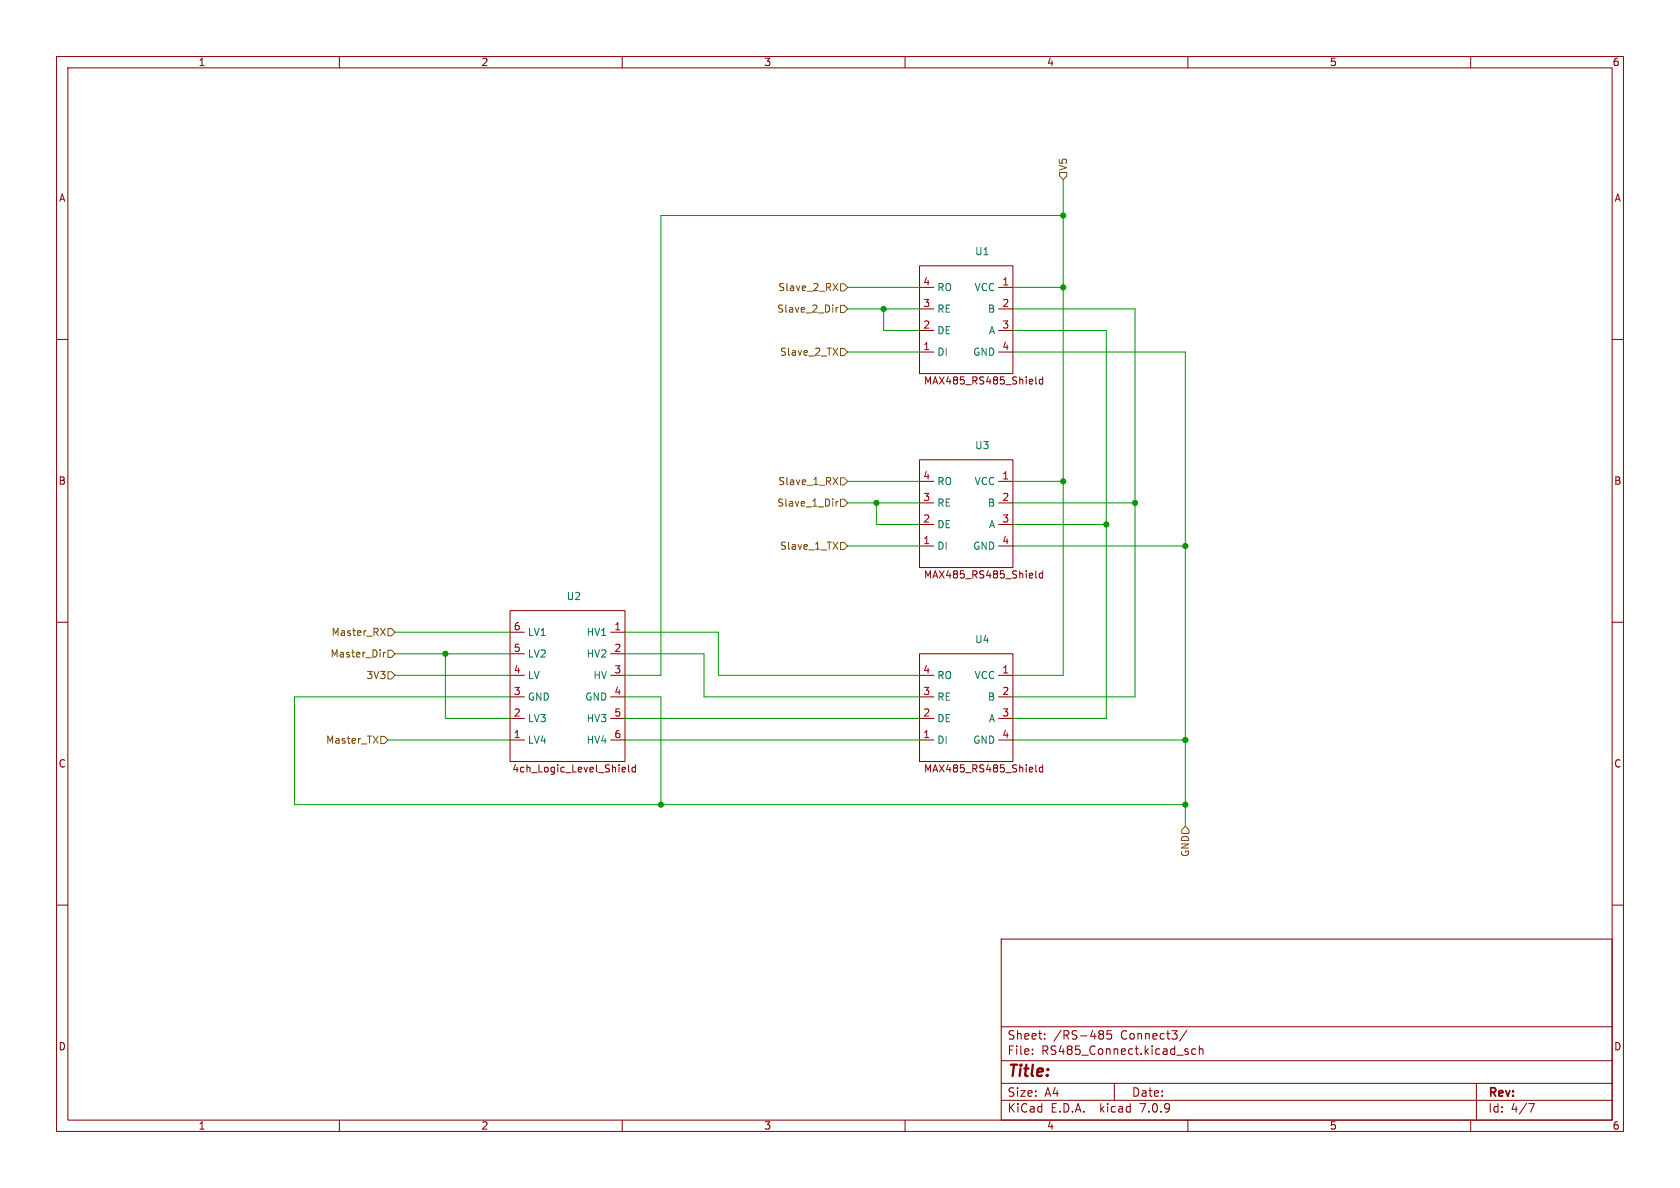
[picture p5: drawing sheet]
<svg xmlns="http://www.w3.org/2000/svg" width="297mm" height="210mm" viewBox="0 0 297 210" stroke-linecap="round" stroke-linejoin="round" font-family="sans-serif">
<g fill="none" stroke="#840000" stroke-width=".18">
<path d="M10 10h277v190h-277zM12 12h273v186h-273zM60 10v2M110 10v2M160 10v2M210 10v2M260 10v2M10 60h2M162.6 47h16.5v19h-16.5zM162.6 50.8h2.5M162.6 54.6h2.5M162.6 58.4h2.5"/>
<path d="M176.5 50.8h2.6M176.5 54.6h2.6M176.5 58.4h2.6M285 60h2M162.6 62.2h2.5M176.5 62.2h2.6M183.1 66.6v1.1l.2 .2M184.3 66.6v1.3M184.3 67.1l-.3-.1-.3 .3 .1 .5h.5M162.6 81.3h16.5v19h-16.5zM162.6 96.5h2.5M162.6 85.1h2.5"/>
<path d="M162.6 88.9h2.5M162.6 92.7h2.5M176.5 96.5h2.6M176.5 85.1h2.6M176.5 88.9h2.6M176.5 92.7h2.6M10 110h2M90.2 108h20.3v26.6h-20.3zM90.2 111.8h2.5M90.2 115.6h2.5M90.2 119.4h2.5M107.9 111.8h2.6"/>
<path d="M107.9 115.6h2.6M107.9 119.4h2.6M162.6 115.6h16.5v19h-16.5zM162.6 119.4h2.5M176.5 119.4h2.6M183.1 100.9v1.1l.2 .2M184.3 100.9v1.3M184.3 101.4l-.3-.1-.3 .3 .1 .5h.5M285 110h2M90.2 130.8h2.5M90.2 127h2.5M90.2 123.2h2.5"/>
<path d="M107.9 130.8h2.6M107.9 127h2.6M107.9 123.2h2.6M110 135.7l.4-.1 .2 .3-.6 .1M110 136.4h.5M111.1 135.2v1.1l.2 .2M112.3 135.7l-.3-.1-.3 .3 .2 .5h.4M112.3 135.2v1.3M162.6 130.8h2.5M162.6 127h2.5M162.6 123.2h2.5M176.5 130.8h2.6"/>
<path d="M176.5 127h2.6M176.5 123.2h2.6M183.1 135.2v1.1l.2 .2M184.3 135.2v1.3M184.3 135.7l-.3-.1-.3 .3 .1 .5h.5M10 160h2M285 160h2M177 166h108v32h-108zM60 198v2M110 198v2M160 198v2M177 194.5h108"/>
<path d="M177 191.5h108M177 187.5h108M177 181.5h108M182.5 186.3v.1M182.5 185.5v.1M184.7 183.6v.1M184.7 182.8v.1M194.5 182.2l.5 .1 .1 .2-.3 .3M194.5 182.8h.3M194.8 182.8l.2 .2 .1 .4-.1 .2-.5 .1M196.5 182.2h-.8v.7l.2-.1h.5l.1 .3v.5l-.3 .1-.5-.1M197 191.5v3"/>
<path d="M209.7 185.9l.3 .1 .1 .2-.2 .2h-.3M209.7 185.4l.3 .1M209.8 182.1l-1.3 2M210 198v2M211.4 185.5l-.4-.1-.3 .3v.4l.1 .2h.6M212 185.5l.2-.1 .4 .1 .1 .9M212 184.9v1.5M260 198v2M261 191.5v6.5M270.2 195.1h1l-.6 1.5"/>
</g>
<g fill="none" stroke="#725600" stroke-width=".18">
<path d="M187.3 30.5h1.3v.6l-.6 .7-.7-.7zM147.3 50.1l.8 1.3M147.8 54.3v.9M148.1 50.1l-.8 1.3M148.2 54.3l-.4 .3M148.6 54h.6l.7 .6-.7 .6h-.6zM148.6 50.2h.6l.7 .6-.7 .6h-.6zM147.3 61.5l.8 1.3M148.1 61.5l-.8 1.3M148.6 61.6h.6l.7 .6-.7 .7h-.6zM147.3 84.4l.8 1.3M147.3 95.8l.8 1.3"/>
<path d="M147.8 88.6v.9M148.1 84.4l-.8 1.3M148.1 95.8l-.8 1.3M148.2 88.6l-.4 .3M148.6 88.3h.6l.7 .6-.7 .6h-.6zM148.6 84.5h.6l.7 .6-.7 .6h-.6zM148.6 95.9h.6l.7 .6-.7 .7h-.6zM67.3 111.1l.8 1.2M67.8 115.3v.8M68.1 111.1l-.8 1.2M68.2 115.3l-.4 .2M68.6 114.9h.6l.6 .7-.6 .6h-.6z"/>
<path d="M68.6 118.7h.6l.6 .7-.6 .6h-.6zM68.6 111.1h.6l.6 .7-.6 .6h-.6zM66 130.1l.8 1.3M66.8 130.1l-.8 1.3M67.3 130.2h.6l.7 .6-.7 .6h-.6zM209.5 146.1l.7 .6v.6h-1.3v-.6z"/>
</g>
<g fill="none" stroke="#009600" stroke-width=".18">
<path d="M188 38.1h-71.2v81.3h-6.3M188 31.8v87.6h-8.9M149.9 54.6h12.7M149.9 50.8h12.7M156.2 54.6v3.8h6.4M179.1 54.6h21.6v68.6h-21.6M179.1 58.4h16.5v68.6h-16.5M179.1 50.8h8.9M149.9 62.2h12.7M179.1 62.2h30.4v83.9M149.9 88.9h12.7M149.9 96.5h12.7"/>
<path d="M149.9 85.1h12.7M154.9 88.9v3.8h7.7M179.1 88.9h21.6M179.1 92.7h16.5M179.1 96.5h30.4M179.1 85.1h8.9M69.8 119.4h20.4M69.8 111.8h20.4M69.8 115.6h20.4M78.7 115.6v11.4h11.5M110.5 111.8h16.5v7.6h35.6M110.5 115.6h14v7.6h38.1"/>
<path d="M68.6 130.8h21.6M90.2 123.2h-38.1v19h157.4M110.5 123.2h6.3v19M110.5 127h52.1M110.5 130.8h52.1M179.1 130.8h30.4"/>
</g>
<g fill="#009600" stroke="#009600" stroke-width=".18">
<circle cx="209.5" cy="130.8" r=".46"/>
<circle cx="209.5" cy="142.2" r=".46"/>
<circle cx="116.8" cy="142.2" r=".46"/>
<circle cx="209.5" cy="96.5" r=".46"/>
<circle cx="200.7" cy="88.9" r=".46"/>
<circle cx="195.6" cy="92.7" r=".46"/>
<circle cx="154.9" cy="88.9" r=".46"/>
<circle cx="156.2" cy="54.6" r=".46"/>
<circle cx="188" cy="85.1" r=".46"/>
<circle cx="188" cy="50.8" r=".46"/>
<circle cx="188" cy="38.1" r=".46"/>
<circle cx="78.7" cy="115.6" r=".46"/>
</g>
<text font-size="2.8" fill="#840000" x="178" y="190.9">Title:</text>
<g font-size="2.1" fill="#840000">
<text x="178" y="184">Sheet:</text>
<text x="186.2" y="184">/RS-485</text>
<text x="198.2" y="184">Connect3/</text>
<text x="178" y="186.7">File:</text>
<text x="184.1" y="186.7">RS485_Connect.kicad_sch</text>
<text x="178" y="196.9">KiCad</text>
<text x="178" y="194.1">Size:</text>
<text x="184.7" y="194.1">A4</text>
<text x="185.7" y="196.9">E.D.A.</text>
<text x="194.6" y="196.9">kicad</text>
<text x="200" y="194.1">Date:</text>
<text x="201.8" y="196.9">7.0.9</text>
<text x="263" y="194.3">Rev:</text>
<text x="263" y="196.9">Id:</text>
<text x="267.1" y="196.9">4/7</text>
</g>
<g font-size="1.8" fill="#840000">
<text x="35" y="11.9">1</text>
<text x="85" y="11.9">2</text>
<text x="135" y="11.9">3</text>
<text x="185" y="11.9">4</text>
<text x="235" y="11.9">5</text>
<text x="285" y="11.9">6</text>
<text x="10.3" y="35.9">A</text>
<text x="285.3" y="35.9">A</text>
<text x="163.2" y="68.2">MAX485_RS485_Shield</text>
<text x="10.3" y="85.9">B</text>
<text x="285.3" y="85.9">B</text>
<text x="163.2" y="102.5">MAX485_RS485_Shield</text>
<text x="10.3" y="135.9">C</text>
<text x="90.5" y="136.8">4ch_Logic_Level_Shield</text>
<text x="163.2" y="136.8">MAX485_RS485_Shield</text>
<text x="285.3" y="135.9">C</text>
<text x="10.3" y="185.9">D</text>
<text x="285.3" y="185.9">D</text>
<text x="35" y="199.9">1</text>
<text x="85" y="199.9">2</text>
<text x="135" y="199.9">3</text>
<text x="185" y="199.9">4</text>
<text x="235" y="199.9">5</text>
<text x="285" y="199.9">6</text>
</g>
<g font-size="1.8" fill="#725600">
<text x="188.8" y="30.3" transform="rotate(-90 188.8 30.3)">V5</text>
<text x="137.5" y="51.7">Slave_2_RX</text>
<text x="137.3" y="55.5">Slave_2_Dir</text>
<text x="137.8" y="63.1">Slave_2_TX</text>
<text x="137.3" y="89.8">Slave_1_Dir</text>
<text x="137.5" y="86">Slave_1_RX</text>
<text x="137.8" y="97.4">Slave_1_TX</text>
<text x="58.5" y="112.6">Master_RX</text>
<text x="58.3" y="116.4">Master_Dir</text>
<text x="64.7" y="120.2">3V3</text>
<text x="57.5" y="131.7">Master_TX</text>
<text x="210.4" y="151.6" transform="rotate(-90 210.4 151.6)">GND</text>
</g>
<g font-size="1.8" fill="#006464">
<text x="172.3" y="45.3">U1</text>
<text x="165.6" y="51.7">RO</text>
<text x="172.2" y="51.7">VCC</text>
<text x="165.6" y="59.3">DE</text>
<text x="165.6" y="55.5">RE</text>
<text x="174.5" y="55.5">B</text>
<text x="174.7" y="59.3">A</text>
<text x="165.6" y="63.1">DI</text>
<text x="171.9" y="63.1">GND</text>
<text x="172.3" y="79.6">U3</text>
<text x="165.6" y="89.8">RE</text>
<text x="165.6" y="86">RO</text>
<text x="172.2" y="86">VCC</text>
<text x="174.5" y="89.8">B</text>
<text x="165.6" y="93.6">DE</text>
<text x="174.7" y="93.6">A</text>
<text x="165.6" y="97.4">DI</text>
<text x="171.9" y="97.4">GND</text>
<text x="100.1" y="106.3">U2</text>
<text x="93.2" y="112.6">LV1</text>
<text x="103.6" y="112.6">HV1</text>
<text x="172.3" y="113.9">U4</text>
<text x="93.2" y="116.4">LV2</text>
<text x="103.6" y="116.4">HV2</text>
<text x="93.2" y="124.1">GND</text>
<text x="93.2" y="120.2">LV</text>
<text x="103.4" y="124.1">GND</text>
<text x="104.8" y="120.2">HV</text>
<text x="165.6" y="124.1">RE</text>
<text x="165.6" y="120.2">RO</text>
<text x="172.2" y="120.2">VCC</text>
<text x="174.5" y="124.1">B</text>
<text x="93.2" y="131.7">LV4</text>
<text x="93.2" y="127.9">LV3</text>
<text x="103.6" y="127.9">HV3</text>
<text x="103.6" y="131.7">HV4</text>
<text x="165.6" y="131.7">DI</text>
<text x="165.6" y="127.9">DE</text>
<text x="171.9" y="131.7">GND</text>
<text x="174.7" y="127.9">A</text>
</g>
<g font-size="1.8" fill="#a90000">
<text x="163.1" y="50.5">4</text>
<text x="177.1" y="50.5">1</text>
<text x="163.1" y="58.2">2</text>
<text x="163.1" y="54.4">3</text>
<text x="177.1" y="54.4">2</text>
<text x="177.1" y="58.2">3</text>
<text x="163.1" y="62">1</text>
<text x="177.1" y="62">4</text>
<text x="163.1" y="88.6">3</text>
<text x="163.1" y="84.8">4</text>
<text x="177.1" y="84.8">1</text>
<text x="177.1" y="88.6">2</text>
<text x="163.1" y="92.5">2</text>
<text x="177.1" y="92.5">3</text>
<text x="163.1" y="96.3">1</text>
<text x="177.1" y="96.3">4</text>
<text x="90.7" y="111.5">6</text>
<text x="108.5" y="111.5">1</text>
<text x="90.7" y="119.1">4</text>
<text x="90.7" y="115.3">5</text>
<text x="108.5" y="115.3">2</text>
<text x="108.5" y="119.1">3</text>
<text x="163.1" y="119.1">4</text>
<text x="177.1" y="119.1">1</text>
<text x="90.7" y="122.9">3</text>
<text x="108.5" y="122.9">4</text>
<text x="163.1" y="122.9">3</text>
<text x="177.1" y="122.9">2</text>
<text x="90.7" y="130.6">1</text>
<text x="90.7" y="126.7">2</text>
<text x="108.5" y="126.7">5</text>
<text x="108.5" y="130.6">6</text>
<text x="163.1" y="130.6">1</text>
<text x="163.1" y="126.7">2</text>
<text x="177.1" y="126.7">3</text>
<text x="177.1" y="130.6">4</text>
</g>
</svg>
